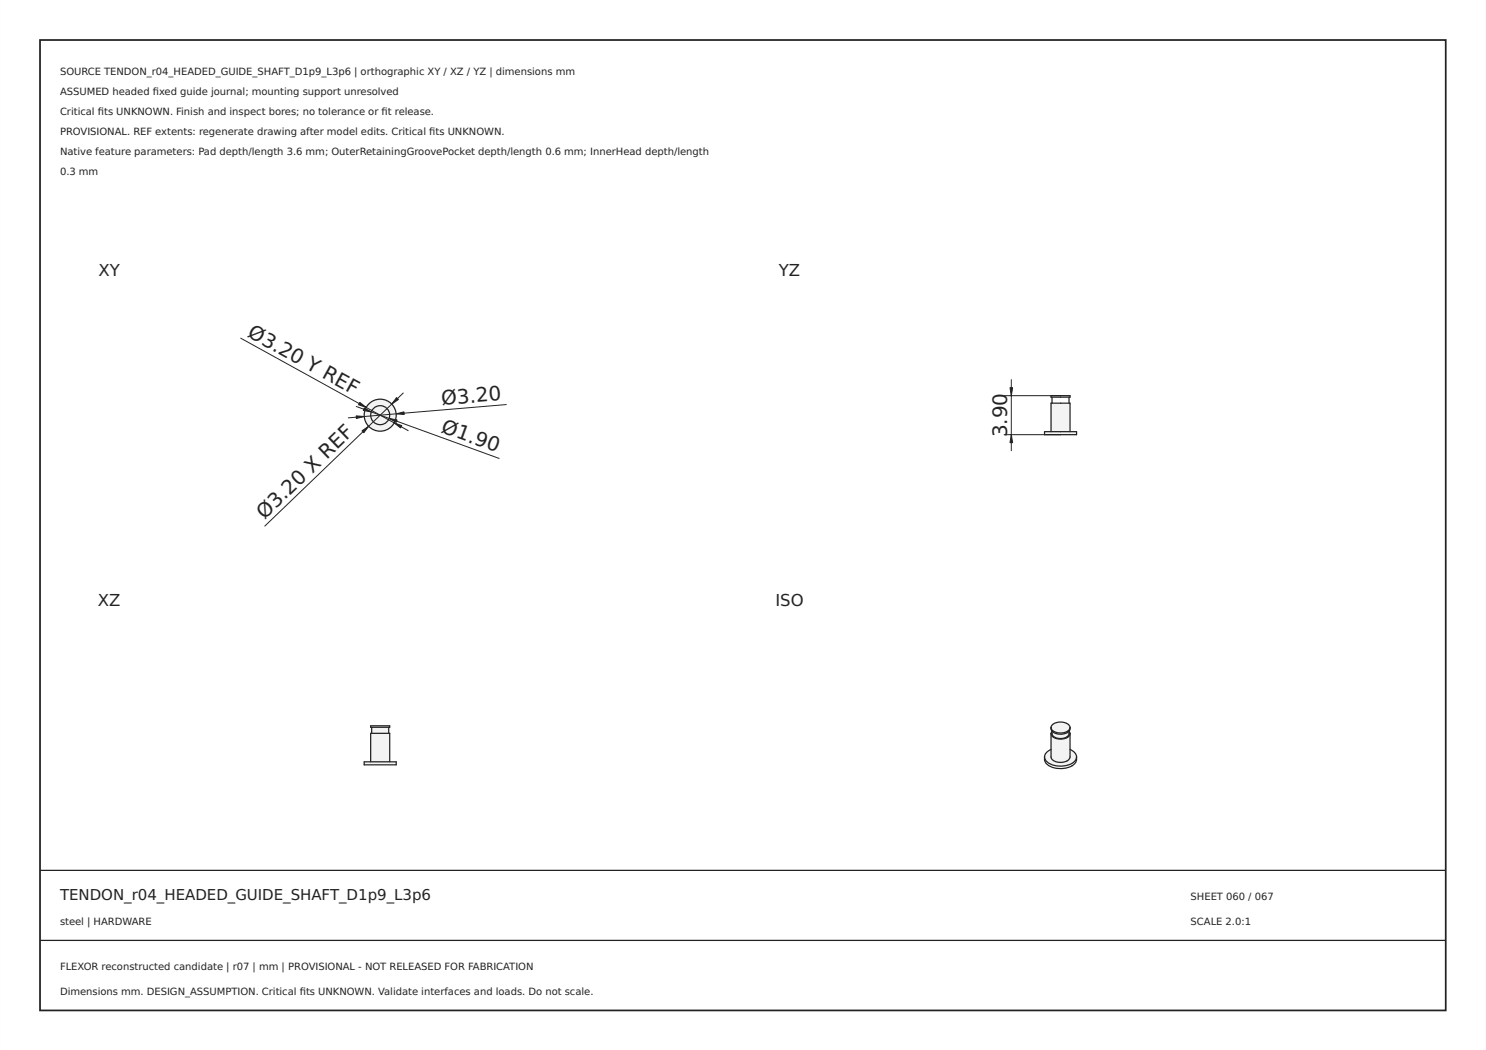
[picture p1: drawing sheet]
<svg xmlns="http://www.w3.org/2000/svg" width="297mm" height="210mm" viewBox="0 0 297 210" stroke-linecap="round" stroke-linejoin="round" font-family="sans-serif">
<path d="M0 0h297v210h-297zM0 0v210h297v-210z" fill="#000"/>
<path d="M8 8h281v194h-281z" fill="none" stroke="#222" stroke-width=".35"/>
<path d="M8 174h281zM8 188h281z" fill="#000" stroke="#222" stroke-width=".25"/>
<g fill="#f1f3f5">
<path d="M72.8 83a3.2 3.2 0 0 1 6.4 0 3.2 3.2 0 0 1-6.4 0zM74.1 83a1.9 1.9 0 0 1 3.8 0 1.9 1.9 0 0 1-3.8 0z" fill-rule="evenodd"/>
<circle cx="76" cy="83" r="1.9"/>
</g>
<g fill="none" stroke="#212529" stroke-width=".25">
<circle cx="76" cy="83" r="3.2"/>
<circle cx="76" cy="83" r="1.9"/>
</g>
<path d="M48.1 67.6l33.5 18.5M80.6 78.6l-27.7 26.6M71.2 81.3l28.6 10.3M101.2 80.9l-31.6 2.6" fill="none" stroke="#212529" stroke-width=".2"/>
<g fill="#212529" stroke="#212529" stroke-width=".2">
<path d="M72.4 86.1l1.3-.9-1 1.3z"/>
<path d="M79.3 79.5l.3 .4-1.3 .9z"/>
<path d="M71.9 80.4l1.3 1.1-1.5-.6z"/>
<path d="M78.8 84.5l1.5 .6-.2 .5z"/>
<path d="M79.2 82.7l1.6-.4v.6z"/>
<path d="M71.2 83.1l1.6 .2-1.6 .4z"/>
<path d="M77.8 83.6l1.6 .3-.2 .5z"/>
<path d="M72.8 81.6l1.4 .7-1.6-.2z"/>
</g>
<g fill="#f1f3f5">
<path d="M74.1 146.6h3.8v5.7h-3.8z" fill-rule="evenodd"/>
<path d="M72.8 152.3h6.4v.6h-6.4z" fill-rule="evenodd"/>
<path d="M74.3 145.4h3.4v1.2h-3.4z" fill-rule="evenodd"/>
<path d="M74.1 145.1h3.8v.3h-3.8z" fill-rule="evenodd"/>
</g>
<path d="M72.8 152.3h6.4v.6h-6.4zM74.1 152.3v-5.7h3.8v5.7M74.1 145.1h3.8v.3h-3.8zM74.3 145.4v1.2M77.7 145.4v1.2" fill="none" stroke="#212529" stroke-width=".25"/>
<g fill="#f1f3f5">
<path d="M210.1 80.6h3.8v5.7h-3.8z" fill-rule="evenodd"/>
<path d="M210.1 79.1h3.8v.3h-3.8z" fill-rule="evenodd"/>
<path d="M208.8 86.3h6.4v.6h-6.4z" fill-rule="evenodd"/>
</g>
<path d="M210.1 79.1h3.8v.3h-3.8zM210.3 79.4v1.2M213.7 79.4v1.2M208.8 86.3h6.4v.6h-6.4zM210.1 86.3v-5.7h3.8v5.7" fill="none" stroke="#212529" stroke-width=".25"/>
<path d="M200.7 79.1h11.3M202.2 75.9v14.2M200.7 86.9h11.3" fill="none" stroke="#212529" stroke-width=".2"/>
<g fill="#212529" stroke="#212529" stroke-width=".2">
<path d="M201.9 77.5h.5l-.2 1.6z"/>
<path d="M202.2 86.9l.2 1.6h-.5z"/>
</g>
<g fill="#f1f3f5">
<path d="M210.3 146.2a1.26 1.26 0 0 0 1.4 1.4 1.47 1.47 0 0 0 2-1.4 .89 .89 0 0 1 .1 .9 .89 .89 0 0 1-.8 .5 2.45 2.45 0 0 1-2.9-.7v-.4z" fill-rule="evenodd"/>
<path d="M210.1 146.7a1.96 1.96 0 0 0 2.5 1l1-.4 .3-.6v4.6a1.77 1.77 0 0 1-2.2 1.1l-.4-.1a1.36 1.36 0 0 1-1.2-1z" fill-rule="evenodd"/>
<path d="M210.3 146.2a2.68 2.68 0 0 0 3.4 0 1.47 1.47 0 0 1-2 1.4 1.26 1.26 0 0 1-1.4-1.4z" fill-rule="evenodd"/>
<path d="M210.1 145.4a1.96 1.96 0 0 0 2.5 1.1l1-.5 .3-.6a1.42 1.42 0 0 1-1.8 1.4 1.67 1.67 0 0 1-2-1.1z" fill-rule="evenodd"/>
<path d="M209.3 150.3l.8-.5v1.5a1.96 1.96 0 0 0 2.5 1.1l.7-.3 .6-.6v-1.7a1.45 1.45 0 0 1 1.3 1.3 1.45 1.45 0 0 1-.9 1.5 4.6 4.6 0 0 1-5.3-.6 1.2 1.2 0 0 1 .3-1.7z" fill-rule="evenodd"/>
<path d="M210.5 144.8a2.67 2.67 0 0 1 3.3 .3 1.09 1.09 0 0 1-1.2 1.4 1.96 1.96 0 0 1-2.5-1.1z" fill-rule="evenodd"/>
</g>
<path d="M208.8 151.3a2.17 2.17 0 0 0 2 1.7 4.3 4.3 0 0 0 4.1-1l.3-.7M208.8 151.3a1.97 1.97 0 0 0 2 2.2 4.3 4.3 0 0 0 4.1-1l.2-.3 .1-.9M210.1 146.7a1.96 1.96 0 0 0 2.5 1l1-.4 .3-.6M210.1 146.7l.2-.5a1.26 1.26 0 0 0 1.4 1.4 1.47 1.47 0 0 0 2-1.4l.2 .5M210.1 146.7v4.6a1.96 1.96 0 0 0 2.5 1.1l.7-.3 .6-.6v-4.8M210.1 149.8a1.88 1.88 0 0 0-1.3 1.5M210.1 145.4a1.33 1.33 0 0 0 1.6 1.4 1.77 1.77 0 0 0 2.2-1.1v-.3M210.1 145.4a1.96 1.96 0 0 0 2.5 1.1l1-.5 .3-.6M210.1 145.4a1.97 1.97 0 0 1 2.5-1 1.36 1.36 0 0 1 1.3 1M213.9 149.8a1.88 1.88 0 0 1 1.3 1.5" fill="none" stroke="#212529" stroke-width=".25"/>
<g font-size="4" fill="#212529">
<text x="49.3" y="67.2" transform="rotate(29 49.3 67.2)">Ø3.20 Y REF</text>
<text x="88.3" y="81" transform="rotate(-5 88.3 81)">Ø3.20</text>
<text x="88" y="86.4" transform="rotate(20 88 86.4)">Ø1.90</text>
<text x="201.3" y="87.4" transform="rotate(-90 201.3 87.4)">3.90</text>
<text x="52.9" y="103.9" transform="rotate(-44 52.9 103.9)">Ø3.20 X REF</text>
</g>
<g font-size="3.3" fill="#212529">
<text x="19.7" y="55.1">XY</text>
<text x="155.7" y="55.1">YZ</text>
<text x="19.6" y="121.1">XZ</text>
<text x="155" y="121.1">ISO</text>
</g>
<text font-size="3" fill="#222" x="12" y="180">TENDON_r04_HEADED_GUIDE_SHAFT_D1p9_L3p6</text>
<g font-size="2" fill="#222">
<text x="12" y="15">SOURCE TENDON_r04_HEADED_GUIDE_SHAFT_D1p9_L3p6 | orthographic XY / XZ / YZ | dimensions mm</text>
<text x="12" y="19">ASSUMED headed fxed guide journal; mounting support unresolved</text>
<text x="12" y="23">Critical fts UNKNOWN. Finish and inspect bores; no tolerance or ft release.</text>
<text x="19.6" y="23">i</text>
<text x="30.5" y="19">i</text>
<text x="76.3" y="23">i</text>
<text x="12" y="27">PROVISIONAL. REF extents: regenerate drawing after model edits. Critical fts UNKNOWN.</text>
<text x="85.8" y="27">i</text>
<text x="12" y="31">Native feature parameters: Pad depth/length 3.6 mm; OuterRetainingGroovePocket depth/length 0.6 mm; InnerHead depth/length</text>
<text x="12" y="35">0.3 mm</text>
<text x="238" y="180">SHEET 060 / 067</text>
<text x="12" y="185">steel | HARDWARE</text>
<text x="238" y="185">SCALE 2.0:1</text>
<text x="12" y="194">FLEXOR reconstructed candidate | r07 | mm | PROVISIONAL - NOT RELEASED FOR FABRICATION</text>
<text x="12" y="199">Dimensions mm. DESIGN_ASSUMPTION. Critical fts UNKNOWN. Validate interfaces and loads. Do not scale.</text>
<text x="59.9" y="199">i</text>
</g>
</svg>
